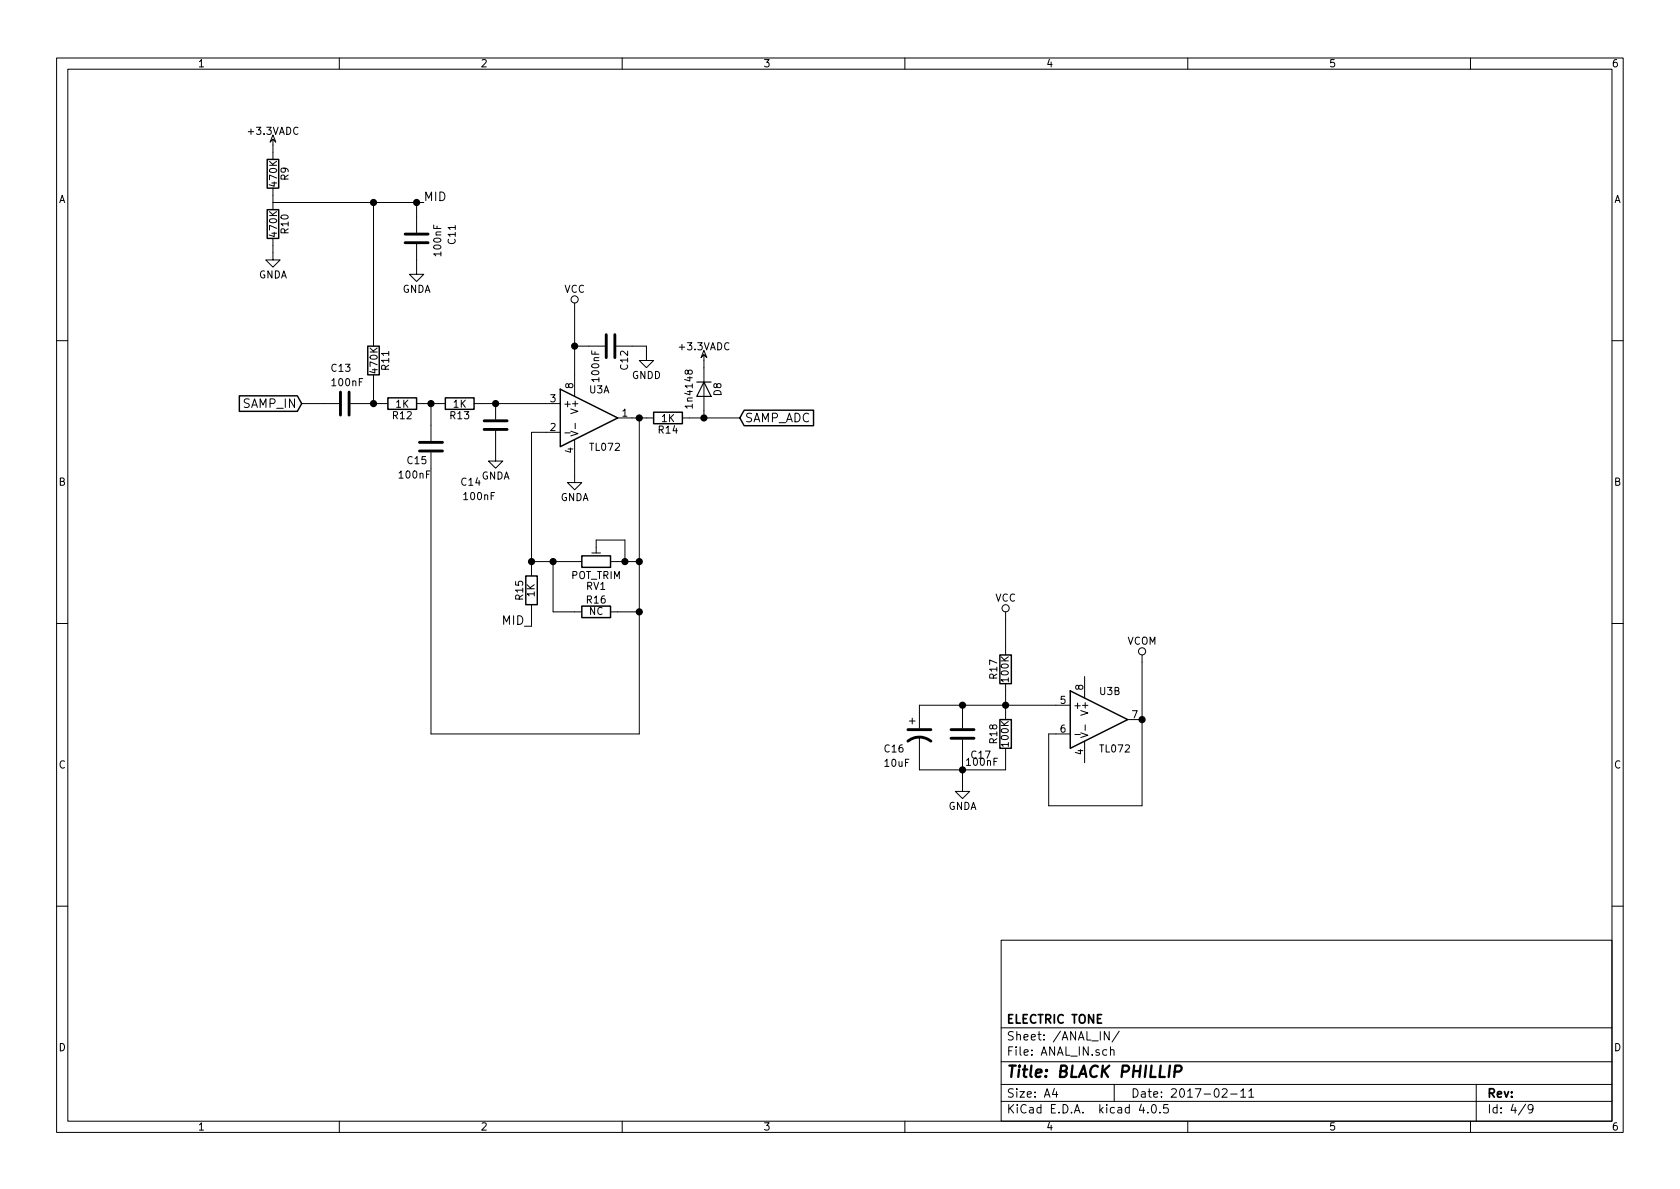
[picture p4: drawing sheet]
<svg xmlns="http://www.w3.org/2000/svg" width="297mm" height="210mm" viewBox="0 0 297 210" stroke-linecap="round" stroke-linejoin="round" font-family="sans-serif">
<g fill="none" stroke="#000" stroke-width=".18">
<path d="M10 10.3h277v189.9h-277zM12 12.2h273v186.1h-273zM60 10.3v1.9M110 10.3v1.9M160 10.3v1.9M210 10.3v1.9M260 10.3v1.9M48.3 24.6v3.6M48.3 23.9l.5 1.2-.5-.5-.5 .5zM48.3 33.3v3.8M48.3 35.8h26.6M66 35.8v25.4"/>
<path d="M73.7 35.8v5.3M48.3 42.2v3.8h1.2l-1.2 1.2-1.3-1.2h1.3M73.7 43.2v5.3h1.2l-1.2 1.3-1.3-1.3h1.3M101.6 53.6v16.5M10 60.2h2M53.3 71.4h6.6M62 71.4h6.6M66 66.3v5.1M73.7 71.4h5M76.2 71.4v6.6M83.8 71.4h15.3M87.6 76.2v5.3h1.3l-1.3 1.3-1.2-1.3h1.2"/>
<path d="M87.6 71.4v2.8M99.1 76.4h-5.1v25.4M99.9 76.5h.9M100.9 76.2l1.3 .5-1.3 .4M101.6 77.7v7.6h1.3l-1.3 1.3-1.3-1.3h1.3M101.6 61.2h5.3M101.7 74.8v1M109 61.2h5.3v2.5h-1.3l1.3 1.3 1.3-1.3h-1.3M109.2 73.9h6.4M113 73.9v55.9h-36.8v-49.8M120.6 73.9h10.2M124.5 62.7v11.2"/>
<path d="M124.5 62l.5 1.2-.5-.5-.5 .5zM285 60.2h2M94 99.3h8.9M97.8 99.3v8.9h5.1M104.6 97.8h1.6M105.4 97.8v-2.3h5.1v3.8M107.9 99.3h5.1M10 110.3h2M94 106.9v3.8h-1.3M107.9 108.2h5.1M177.8 108.2v7.6M191.8 119.6v3.8"/>
<path d="M201.9 115.8v26.7h-16.5v-12.7h3.8M285 110.3h2M160.8 127.5h1M161.3 127v1M162.6 130.3v5.8h15.2v-3.8M170.2 130.8v9.1h1.2l-1.2 1.3-1.3-1.3h1.3M170.2 124.7v4.1M177.8 120.9v6.3M189.2 124.7h-26.6v4.1M190 129.9h1M191.1 129.6l1.3 .4-1.3 .4M191.8 131.1v3.8"/>
<path d="M191.9 128.2v1M199.4 127.2h2.5M10 160.2h2M177 166.3h108v32h-108zM285 160.2h2M60 198.3v1.9M110 198.3v1.9M160 198.3v1.9M177 194.8h108M177 191.8h108M177 187.8h108M177 181.8h108"/>
<path d="M186.4 192.5l-.3 1h.9M186.8 193v1M195.7 185.7l-.5-.1-.2 .3v.6l.2 .1 .5-.1M196.1 182.4v1.5l-.9-1.5v1.5M196.3 185.7l.2-.1 .4 .1 .1 .9M196.3 185.1v1.5M197 191.8v3M197.9 182.3l-1.3 2M201.8 195.2l-.4 1.1h1M202.9 196.7v.1M203.8 195.4l.1-.1a.81 .81 0 0 1 .6 .6 .81 .81 0 0 1-.3 .8l-.1 .1a.8 .8 0 0 1-.6-.6 .8 .8 0 0 1 .3-.8zM205.1 196.7v.1"/>
<path d="M206.5 195.3h-.7l-.1 .7 .2-.1 .5 .1 .2 .2-.1 .5-.2 .1-.6-.1M210 198.3v1.9M216.1 192.7l.2-.2h.4l.3 .5-1 1h1M217.6 193.5h1.1M219.4 193l.4-.5v1.5M219.4 194h.8M220.8 193l.4-.5v1.5M220.8 194h.9M260 198.3v1.9M261 191.8v6.5M269.7 195.2l-1.2 2M271 196l-.2 .3h-.3l-.3-.3v-.4l.1-.2 .5-.1 .2 .2a1.19 1.19 0 0 1-.2 1.2l-.5 .1"/>
<circle cx="101.6" cy="53" r=".63"/>
<circle cx="177.8" cy="107.6" r=".63"/>
<circle cx="201.9" cy="115.2" r=".63"/>
</g>
<path d="M207.7 189.5h.8a.56 .56 0 0 0 .4-.5 .56 .56 0 0 0-.3-.6h-.8l-.2 2" fill="none" stroke="#000" stroke-width=".41"/>
<g fill="none" stroke="#000" stroke-width=".25">
<path d="M47.2 37.1h2.1v5.1h-2.1zM47.2 28.2h2.1v5.1h-2.1zM42.3 70h10.3l.7 1.4-.7 1.3h-10.3zM65 61.2h2.1v5.1h-2.1zM68.6 70.4h5.1v2h-5.1zM78.7 70.4h5.1v2h-5.1zM99.1 68.8l10.1 5.1-10.1 5.1zM115.6 72.9h5v2h-5zM131.6 72.5h12.2v2.8h-12.2l-.8-1.4zM102.9 98.3h5v2h-5zM93 101.8h2v5.1h-2zM102.9 107.2h5v2h-5z"/>
<path d="M176.8 115.8h2v5.1h-2zM176.8 127.2h2v5.1h-2zM189.2 122.2l10.2 5-10.2 5.1z"/>
</g>
<g fill="none" stroke="#000" stroke-width=".51">
<path d="M71.6 41.4h4.1M71.6 42.9h4.1M107.2 59.2v4M108.7 59.2v4M60.2 69.3v4.1M61.7 69.3v4.1M74.2 78.2h4M74.2 79.8h4M85.6 74.4h4.1M85.6 75.9h4.1M160.5 131.1a3.3 3.3 0 0 1 4.1 0M160.5 129h4.1"/>
<path d="M168.1 129h4.1M168.1 130.6h4.1"/>
</g>
<g fill="#000" stroke="#000" stroke-width=".25">
<circle cx="66" cy="35.8" r=".51"/>
<circle cx="73.7" cy="35.8" r=".51"/>
<circle cx="66" cy="71.4" r=".51"/>
<circle cx="76.2" cy="71.4" r=".51"/>
<circle cx="87.6" cy="71.4" r=".51"/>
<circle cx="101.6" cy="61.2" r=".51"/>
<circle cx="113" cy="73.9" r=".51"/>
<circle cx="124.5" cy="73.9" r=".51"/>
<circle cx="94" cy="99.3" r=".51"/>
<circle cx="97.8" cy="99.3" r=".51"/>
<circle cx="110.5" cy="99.3" r=".51"/>
<circle cx="113" cy="99.3" r=".51"/>
<circle cx="113" cy="108.2" r=".51"/>
<circle cx="170.2" cy="124.7" r=".51"/>
<circle cx="170.2" cy="136.1" r=".51"/>
<circle cx="177.8" cy="124.7" r=".51"/>
<circle cx="201.9" cy="127.2" r=".51"/>
</g>
<path d="M123.2 67.6h2.5M124.5 67.6l1.2 2.5h-2.5z" fill="none" stroke="#000" stroke-width=".2"/>
<text font-size="2.8" x="178" y="190.5">Title: BLACK PHILLIP</text>
<g font-size="2.1">
<text x="74.9" y="35.6">MID</text>
<text x="43" y="72.1">SAMP_IN</text>
<text x="131.7" y="74.7">SAMP_ADC</text>
<text x="88.8" y="110.5">MID</text>
<text x="178" y="184">Sheet: /ANAL_IN/</text>
<text x="178" y="181">ELECTRIC TONE</text>
<text x="178" y="186.7">File: ANAL_IN.sch</text>
<text x="178" y="196.9">KiCad E.D.A. kicad 4.0.5</text>
<text x="178" y="194.1">Size: A4</text>
<text x="200" y="194.1">Date: 2017-02-11</text>
<text x="263" y="194.1">Rev:</text>
<text x="263" y="196.9">Id: 4/9</text>
</g>
<g font-size="1.8">
<text x="35" y="11.9">1</text>
<text x="85" y="11.9">2</text>
<text x="135" y="11.9">3</text>
<text x="185" y="11.9">4</text>
<text x="235" y="11.9">5</text>
<text x="285" y="11.9">6</text>
<text x="44" y="23.8">+3.3VADC</text>
<text x="10.4" y="35.9">A</text>
<text x="49" y="32.8" transform="rotate(-90 49 32.8)">470K</text>
<text x="51" y="31.8" transform="rotate(-90 51 31.8)">R9</text>
<text x="285.4" y="35.9">A</text>
<text x="49" y="41.7" transform="rotate(-90 49 41.7)">470K</text>
<text x="51" y="41.2" transform="rotate(-90 51 41.2)">R10</text>
<text x="78" y="45.1" transform="rotate(-90 78 45.1)">100nF</text>
<text x="80.5" y="43.1" transform="rotate(-90 80.5 43.1)">C11</text>
<text x="45.7" y="49.2">GNDA</text>
<text x="71.1" y="51.8">GNDA</text>
<text x="99.7" y="51.8">VCC</text>
<text x="58.6" y="65.7">C13</text>
<text x="66.8" y="65.9" transform="rotate(-90 66.8 65.9)">470K</text>
<text x="68.8" y="65.4" transform="rotate(-90 68.8 65.4)">R11</text>
<text x="111" y="65.3" transform="rotate(-90 111 65.3)">C12</text>
<text x="120.2" y="61.9">+3.3VADC</text>
<text x="58.8" y="68.3">100nF</text>
<text x="97.3" y="71.1">3</text>
<text x="101.3" y="68.7" transform="rotate(-90 101.3 68.7)">8</text>
<text x="104.2" y="69.5">U3A</text>
<text x="105.9" y="67.3" transform="rotate(-90 105.9 67.3)">100nF</text>
<text x="111.7" y="67">GNDD</text>
<text x="122.5" y="71.8" transform="rotate(-90 122.5 71.8)">1n4148</text>
<text x="127.5" y="69.9" transform="rotate(-90 127.5 69.9)">D8</text>
<text x="69.5" y="74.1">R12</text>
<text x="70" y="72.1">1K</text>
<text x="79.7" y="74.1">R13</text>
<text x="80.2" y="72.1">1K</text>
<text x="97.3" y="76.2">2</text>
<text x="99.6" y="72">+</text>
<text x="102.2" y="72.8" transform="rotate(-90 102.2 72.8)">V+</text>
<text x="110" y="73.7">1</text>
<text x="116.5" y="76.7">R14</text>
<text x="117" y="74.6">1K</text>
<text x="72.1" y="82.1">C15</text>
<text x="101.3" y="80.1" transform="rotate(-90 101.3 80.1)">4</text>
<text x="104.4" y="79.7">TL072</text>
<text x="10.4" y="85.9">B</text>
<text x="70.7" y="84.6">100nF</text>
<text x="81.6" y="85.9">C14</text>
<text x="82.1" y="88.4">100nF</text>
<text x="85" y="84.8">GNDA</text>
<text x="99" y="88.6">GNDA</text>
<text x="285.4" y="85.9">B</text>
<text x="92.5" y="106" transform="rotate(-90 92.5 106)">R15</text>
<text x="94.5" y="105.5" transform="rotate(-90 94.5 105.5)">1K</text>
<text x="100.9" y="102.4">POT_TRIM</text>
<text x="103.7" y="104.3">RV1</text>
<text x="103.8" y="106.7">R16</text>
<text x="175.9" y="106.4">VCC</text>
<text x="104.1" y="108.7">NC</text>
<text x="199.3" y="114">VCOM</text>
<text x="176.3" y="120" transform="rotate(-90 176.3 120)">R17</text>
<text x="178.3" y="120.5" transform="rotate(-90 178.3 120.5)">100K</text>
<text x="187.5" y="124.5">5</text>
<text x="189.7" y="125.3">+</text>
<text x="191.5" y="122" transform="rotate(-90 191.5 122)">8</text>
<text x="194.5" y="122.9">U3B</text>
<text x="176.3" y="131.4" transform="rotate(-90 176.3 131.4)">R18</text>
<text x="178.3" y="131.9" transform="rotate(-90 178.3 131.9)">100K</text>
<text x="187.5" y="129.5">6</text>
<text x="192.4" y="126.2" transform="rotate(-90 192.4 126.2)">V+</text>
<text x="200.2" y="127">7</text>
<text x="10.4" y="135.9">C</text>
<text x="156.4" y="133">C16</text>
<text x="156.5" y="135.6">10uF</text>
<text x="171" y="135.4">100nF</text>
<text x="171.8" y="134.1">C17</text>
<text x="191.5" y="133.4" transform="rotate(-90 191.5 133.4)">4</text>
<text x="194.6" y="133">TL072</text>
<text x="285.4" y="135.9">C</text>
<text x="167.6" y="143.2">GNDA</text>
<text x="10.4" y="185.9">D</text>
<text x="285.4" y="185.9">D</text>
<text x="35" y="199.9">1</text>
<text x="85" y="199.9">2</text>
<text x="135" y="199.9">3</text>
<text x="185" y="199.9">4</text>
<text x="235" y="199.9">5</text>
<text x="285" y="199.9">6</text>
</g>
</svg>
